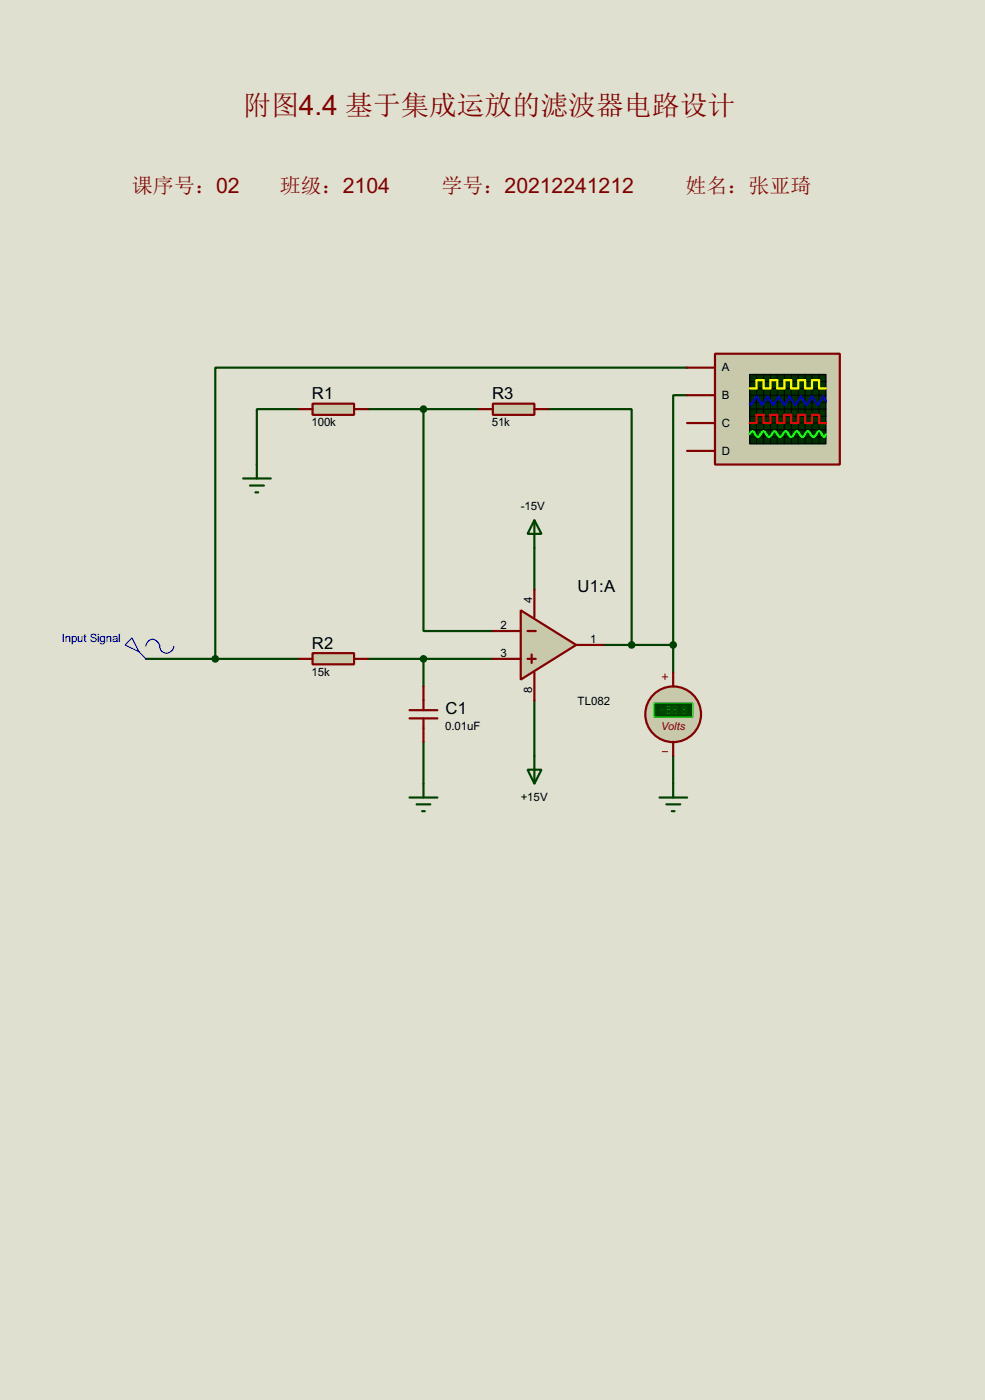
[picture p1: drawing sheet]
<svg xmlns="http://www.w3.org/2000/svg" width="180mm" height="256mm" viewBox="0 0 180 256" stroke-linecap="round" stroke-linejoin="round" font-family="sans-serif">
<path d="M0 0h180.3v256.5h-180.3z" fill="#e0e0d0"/>
<g fill="none" stroke="#004000" stroke-width=".4">
<path d="M54.7 75h-7.7v10.1M67.4 75h20.3M77.5 75v40.6h12.7M100.4 75h15.2v43.2M125.8 72.4h-2.6v45.8M125.8 67.4h-86.4v53.3M97.8 100.4v7.6M110.5 118.2h12.7M123.2 118.2v5M26.7 120.7h28M67.4 120.7h22.8M77.5 120.7v5.1"/>
<path d="M77.5 135.9v7.7M97.8 128.3v10.2M123.2 138.5v5.1"/>
</g>
<path d="M57.2 74h7.6v2h-7.6z" fill="#c8c8aa" stroke="#800000" stroke-width=".4"/>
<path d="M54.7 75h2.5M64.8 75h2.6" fill="none" stroke="#800000" stroke-width=".4"/>
<path d="M90.2 74h7.6v2h-7.6z" fill="#c8c8aa" stroke="#800000" stroke-width=".4"/>
<path d="M87.7 75h2.5M97.8 75h2.6" fill="none" stroke="#800000" stroke-width=".4"/>
<path d="M57.2 119.7h7.6v2h-7.6z" fill="#c8c8aa" stroke="#800000" stroke-width=".4"/>
<path d="M54.7 120.7h2.5M64.8 120.7h2.6" fill="none" stroke="#800000" stroke-width=".4"/>
<path d="M24.2 116.9l1.3 2.5-2.6-1.2zM25.5 119.4l1.2 1.3M26.7 118.4a1.25 1.25 0 0 1 1.1-1.3 1.25 1.25 0 0 1 1.4 1 1.57 1.57 0 0 0 .9 1.5 1.37 1.37 0 0 0 1.7-1.2" fill="none" stroke="#0000c0" stroke-width=".2"/>
<path d="M97.8 138.5v5.1M96.6 141h2.5l-1.3 2.6z" fill="none" stroke="#004000" stroke-width=".4"/>
<path d="M95.3 111.8l10.2 6.4-10.2 6.3z" fill="#c8c8aa" stroke="#800000" stroke-width=".4"/>
<path d="M90.2 115.6h5.1M96.6 115.6h1.5M97.3 119.9v1.6M97.8 108v5.1M105.5 118.2h5M90.2 120.7h5.1M96.6 120.7h1.5M97.8 123.2v5.1" fill="none" stroke="#800000" stroke-width=".4"/>
<path d="M97.8 95.3l1.3 2.5h-2.5zM97.8 95.3v5.1" fill="none" stroke="#004000" stroke-width=".4"/>
<path d="M130.9 64.8h22.8v20.3h-22.8z" fill="#c8c8aa" stroke="#800000" stroke-width=".4"/>
<path d="M137.2 68.6h14v12.7h-14z" fill="#003000" stroke="#000" stroke-width=".25"/>
<g fill="none" stroke="#000" stroke-width=".18">
<path d="M137.2 72.4h14M137.2 69.9h14M137.2 71.2h14M137.2 73.7h14M137.2 76.3h14M137.2 77.5h14M137.2 78.8h14M137.2 75h14M138.5 68.6v12.7M139.8 68.6v12.7M141 68.6v12.7M142.3 68.6v12.7"/>
<path d="M143.6 68.6v12.7M144.8 68.6v12.7M146.1 68.6v12.7M147.4 68.6v12.7M148.6 68.6v12.7M149.9 68.6v12.7M137.2 80.1h14"/>
</g>
<path d="M137.2 71.2h1.3v-1.5h1.3v1.5h1.2v-1.5h1.3v1.5h1.3v-1.5h1.2v1.5h1.3v-1.5h1.3v1.5h1.2v-1.5h1.3v1.5h1.3" fill="none" stroke="#ff0" stroke-width=".4"/>
<path d="M137.2 77.5h1.3v-1.5h1.3v1.5h1.2v-1.5h1.3v1.5h1.3v-1.5h1.2v1.5h1.3v-1.5h1.3v1.5h1.2v-1.5h1.3v1.5h1.3" fill="none" stroke="#f00" stroke-width=".4"/>
<path d="M151.2 73.5l-.5-.8-1 1.5-1.1-1.5-1 1.5-1-1.5-1 1.5-1-1.5-1 1.5-1.1-1.5-1 1.5-1-1.5-1 1.5-1-1.5-1 1.5-.3-.2" fill="none" stroke="#00f" stroke-width=".4"/>
<path d="M137.2 79.6l.2-.5 .3-.1 .3 .1 .5 .8 .2 .2 .3-.2 .5-.8 .3-.1 .2 .1 .5 .8 .3 .2 .2-.2 .5-.8 .3-.1 .2 .1 .3 .5a.54 .54 0 0 0 .7 .3l.5-.8 .3-.1 .3 .1 .4 .8 .3 .2 .3-.2 .5-.8 .3-.1 .2 .1 .5 .8 .3 .2 .2-.2 .5-.8 .3-.1 .2 .1 .5 .8a.6 .6 0 0 0 .9-.5l.4-.4 .3 .1 .4 .8 .3 .2 .3-.5" fill="none" stroke="#0f0" stroke-width=".4"/>
<path d="M125.8 67.4h5.1M125.8 72.4h5.1M125.8 77.5h5.1M125.8 82.6h5.1M75 131.6h5.1M75 130.1h5.1M77.5 125.8v4.3M77.5 131.6v4.3" fill="none" stroke="#800000" stroke-width=".4"/>
<path d="M44.5 87.7h5.1M45.8 89h2.5M46.8 90.2h.5M47 85.1v2.6M75 146.1h5.1M76.3 147.4h2.5M77.3 148.6h.5M77.5 143.6v2.5M120.7 146.1h5.1M122 147.4h2.5M123 148.6h.5M123.2 143.6v2.5" fill="none" stroke="#004000" stroke-width=".4"/>
<circle cx="123.2" cy="130.9" r="5.1" fill="#c8c8aa" stroke="#800000" stroke-width=".4"/>
<path d="M121.2 124h1M121.2 137.7h1M121.7 123.5v1" fill="none" stroke="#800000" stroke-width=".18"/>
<path d="M119.7 128.8h7.1v2.6h-7.1z" fill="#004000" stroke="#0f0" stroke-width=".2"/>
<path d="M123.2 123.2v2.6M123.2 135.9v2.6" fill="none" stroke="#800000" stroke-width=".4"/>
<g fill="#004000" stroke="#004000" stroke-width=".4">
<circle cx="77.5" cy="120.7" r=".5"/>
<circle cx="123.2" cy="118.2" r=".5"/>
<circle cx="39.4" cy="120.7" r=".5"/>
<circle cx="115.6" cy="118.2" r=".5"/>
<circle cx="77.5" cy="75" r=".5"/>
</g>
<text font-size="5.1" fill="#800000" x="44.5" y="21.2">附图4.4 基于集成运放的滤波器电路设计</text>
<g font-size="3.9" fill="#800000">
<text x="24.2" y="35.3">课序号：02</text>
<text x="51.2" y="35.3">班级：2104</text>
<text x="80.8" y="35.3">学号：20212241212</text>
<text x="125.5" y="35.3">姓名：张亚琦</text>
</g>
<g font-size="3.4">
<text x="57.1" y="73.2">R1</text>
<text x="90.1" y="73.2">R3</text>
<text x="105.7" y="108.5">U1:A</text>
<text x="57.1" y="118.9">R2</text>
<text x="81.6" y="130.9">C1</text>
</g>
<g font-size="2.4">
<text x="132.1" y="68.1">A</text>
<text x="132.1" y="73.1">B</text>
<text x="57" y="78.1">100k</text>
<text x="90" y="78.1">51k</text>
<text x="132.1" y="78.2">C</text>
<text x="132.1" y="83.3">D</text>
<text x="95.3" y="93.5">-15V</text>
<text x="97.4" y="110.5" transform="rotate(-90 97.4 110.5)">4</text>
<text x="91.6" y="115.2">2</text>
<text x="108" y="117.8">1</text>
<text x="57" y="123.8">15k</text>
<text x="91.6" y="120.3">3</text>
<text x="97.4" y="126.9" transform="rotate(-90 97.4 126.9)">8</text>
<text x="105.7" y="129.2">TL082</text>
<text x="81.5" y="133.8">0.01uF</text>
<text x="95.3" y="146.8">+15V</text>
</g>
<text font-size="2.4" fill="#0000c0" x="11.3" y="117.6">Input Signal</text>
<text font-size="2.4" fill="#008000" x="120.6" y="130.8">+88.8</text>
<text font-size="2.3" fill="#800000" x="121" y="133.8">Volts</text>
</svg>
